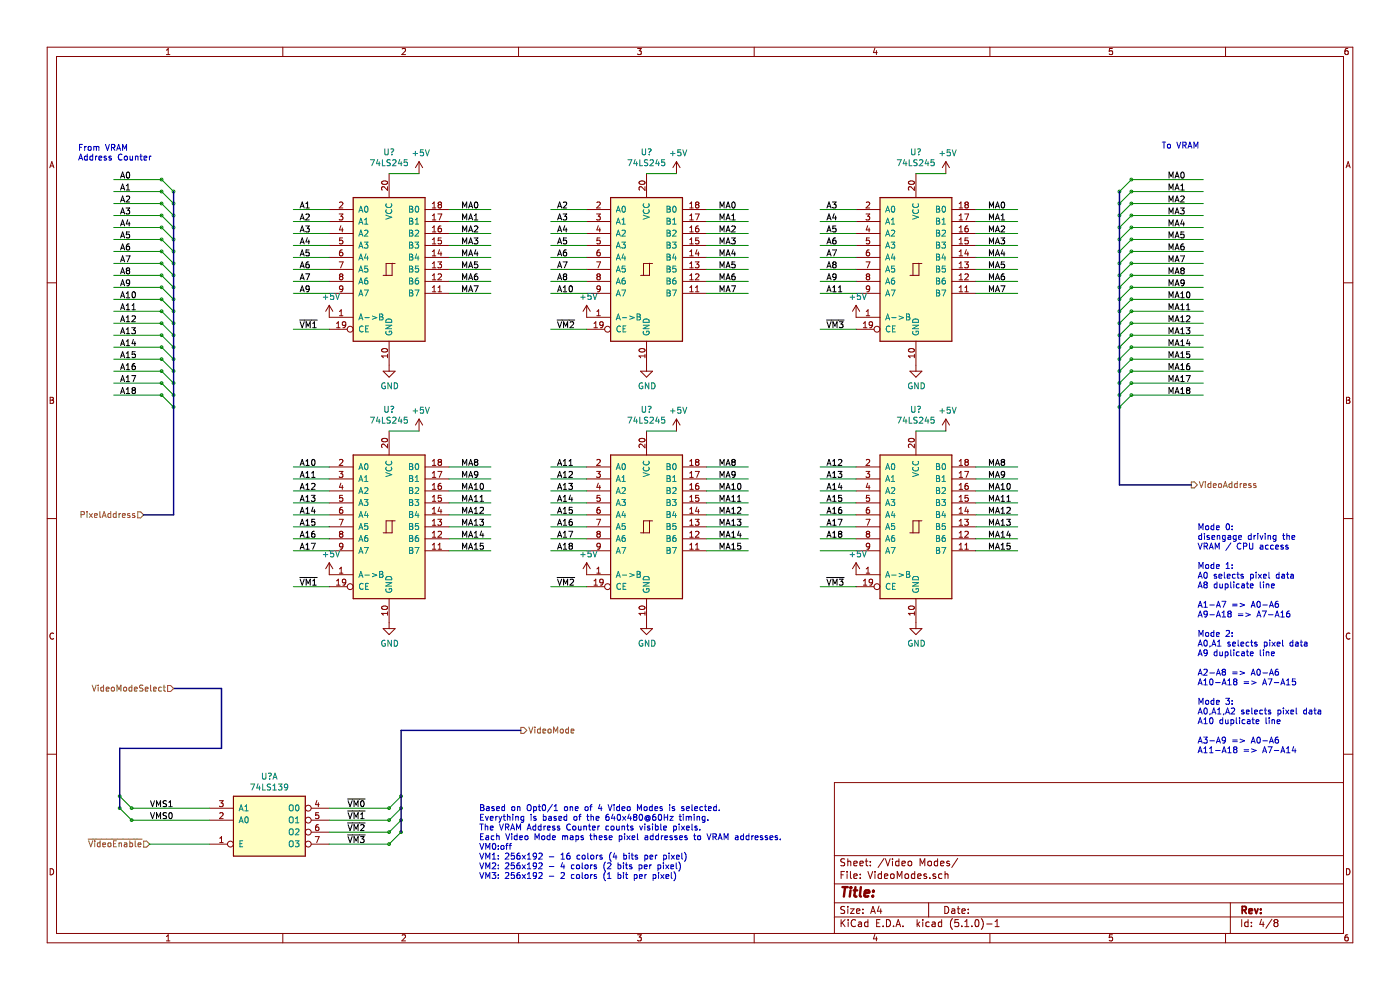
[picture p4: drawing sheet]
EESchema Schematic File Version 4
LIBS:ZaltTtlVga-cache
EELAYER 29 0
EELAYER END
$Descr A4 11693 8268
encoding utf-8
Sheet 4 8
Title ""
Date ""
Rev ""
Comp ""
Comment1 ""
Comment2 ""
Comment3 ""
Comment4 ""
$EndDescr
Entry Wire Line
	1350 1500 1450 1600
Entry Wire Line
	1350 1600 1450 1700
Entry Wire Line
	1350 1700 1450 1800
Entry Wire Line
	1350 1800 1450 1900
Entry Wire Line
	1350 1900 1450 2000
Entry Wire Line
	1350 2000 1450 2100
Entry Wire Line
	1350 2100 1450 2200
Entry Wire Line
	1350 2200 1450 2300
Entry Wire Line
	1350 2300 1450 2400
Entry Wire Line
	1350 2400 1450 2500
Entry Wire Line
	1350 2500 1450 2600
Entry Wire Line
	1350 2600 1450 2700
Entry Wire Line
	1350 2700 1450 2800
Entry Wire Line
	1350 2800 1450 2900
Entry Wire Line
	1350 2900 1450 3000
Entry Wire Line
	1350 3000 1450 3100
Entry Wire Line
	1350 3100 1450 3200
Entry Wire Line
	1350 3200 1450 3300
Entry Wire Line
	1350 3300 1450 3400
Wire Wire Line
	1350 1500 950  1500
Wire Wire Line
	1350 1600 950  1600
Wire Wire Line
	1350 1700 950  1700
Wire Wire Line
	1350 1800 950  1800
Wire Wire Line
	1350 1900 950  1900
Wire Wire Line
	1350 2000 950  2000
Wire Wire Line
	1350 2100 950  2100
Wire Wire Line
	1350 2200 950  2200
Wire Wire Line
	1350 2300 950  2300
Wire Wire Line
	1350 2400 950  2400
Wire Wire Line
	1350 2500 950  2500
Wire Wire Line
	1350 2600 950  2600
Wire Wire Line
	1350 2700 950  2700
Wire Wire Line
	1350 2800 950  2800
Wire Wire Line
	1350 2900 950  2900
Wire Wire Line
	1350 3000 950  3000
Wire Wire Line
	1350 3100 950  3100
Wire Wire Line
	1350 3200 950  3200
Wire Wire Line
	1350 3300 950  3300
Text Label 1000 1500 0    50   ~ 0
A0
Text Label 1000 1600 0    50   ~ 0
A1
Text Label 1000 1700 0    50   ~ 0
A2
Text Label 1000 1800 0    50   ~ 0
A3
Text Label 1000 1900 0    50   ~ 0
A4
Text Label 1000 2000 0    50   ~ 0
A5
Text Label 1000 2100 0    50   ~ 0
A6
Text Label 1000 2200 0    50   ~ 0
A7
Text Label 1000 2300 0    50   ~ 0
A8
Text Label 1000 2400 0    50   ~ 0
A9
Text Label 1000 2500 0    50   ~ 0
A10
Text Label 1000 2600 0    50   ~ 0
A11
Text Label 1000 2700 0    50   ~ 0
A12
Text Label 1000 2800 0    50   ~ 0
A13
Text Label 1000 2900 0    50   ~ 0
A14
Text Label 1000 3000 0    50   ~ 0
A15
Text Label 1000 3100 0    50   ~ 0
A16
Text Label 1000 3200 0    50   ~ 0
A17
Text Label 1000 3300 0    50   ~ 0
A18
Text Notes 650  1350 0    50   ~ 0
From VRAM\nAddress Counter
Text Notes 10000 6300 0    50   ~ 0
Mode 0: \ndisengage driving the \nVRAM / CPU access\n\nMode 1: \nA0 selects pixel data\nA8 duplicate line\n\nA1-A7 => A0-A6\nA9-A18 => A7-A16\n\nMode 2:\nA0,A1 selects pixel data\nA9 duplicate line\n\nA2-A8 => A0-A6\nA10-A18 => A7-A15\n\nMode 3:\nA0,A1,A2 selects pixel data\nA10 duplicate line\n\nA3-A9 => A0-A6\nA11-A18 => A7-A14\n
$Comp
L 74xx:74LS245 U?
U 1 1
P 3250 2250
F 0 "U?" H 3250 3231 50  0000 C CNN
F 1 "74LS245" H 3250 3140 50  0000 C CNN
F 2 "" H 3250 2250 50  0001 C CNN
F 3 "http://www.ti.com/lit/gpn/sn74LS245" H 3250 2250 50  0001 C CNN
	1    3250 2250
	1    0    0    -1  
$EndComp
Text Label 1250 6850 0    50   ~ 0
VMS0
Text Label 1250 6750 0    50   ~ 0
VMS1
$Comp
L 74xx:74LS139 U?
U 1 1
P 2250 6850
F 0 "U?" H 2250 7217 50  0000 C CNN
F 1 "74LS139" H 2250 7126 50  0000 C CNN
F 2 "" H 2250 6850 50  0001 C CNN
F 3 "http://www.ti.com/lit/gpn/sn74LS139" H 2250 6850 50  0001 C CNN
	1    2250 6850
	1    0    0    -1  
$EndComp
Entry Wire Line
	9350 1600 9450 1500
Entry Wire Line
	9350 1700 9450 1600
Entry Wire Line
	9350 1800 9450 1700
Entry Wire Line
	9350 1900 9450 1800
Entry Wire Line
	9350 2000 9450 1900
Entry Wire Line
	9350 2100 9450 2000
Entry Wire Line
	9350 2200 9450 2100
Entry Wire Line
	9350 2300 9450 2200
Entry Wire Line
	9350 2400 9450 2300
Entry Wire Line
	9350 2500 9450 2400
Entry Wire Line
	9350 2600 9450 2500
Entry Wire Line
	9350 2700 9450 2600
Entry Wire Line
	9350 2800 9450 2700
Entry Wire Line
	9350 2900 9450 2800
Entry Wire Line
	9350 3000 9450 2900
Entry Wire Line
	9350 3100 9450 3000
Entry Wire Line
	9350 3200 9450 3100
Entry Wire Line
	9350 3300 9450 3200
Entry Wire Line
	9350 3400 9450 3300
Wire Wire Line
	9450 1500 10050 1500
Wire Wire Line
	9450 1600 10050 1600
Wire Wire Line
	9450 1700 10050 1700
Wire Wire Line
	9450 1800 10050 1800
Wire Wire Line
	9450 1900 10050 1900
Wire Wire Line
	9450 2000 10050 2000
Wire Wire Line
	9450 2100 10050 2100
Wire Wire Line
	9450 2200 10050 2200
Wire Wire Line
	9450 2300 10050 2300
Wire Wire Line
	9450 2400 10050 2400
Wire Wire Line
	9450 2500 10050 2500
Wire Wire Line
	9450 2600 10050 2600
Wire Wire Line
	9450 2700 10050 2700
Wire Wire Line
	9450 2800 10050 2800
Wire Wire Line
	9450 2900 10050 2900
Wire Wire Line
	9450 3000 10050 3000
Wire Wire Line
	9450 3100 10050 3100
Wire Wire Line
	9450 3200 10050 3200
Wire Wire Line
	9450 3300 10050 3300
Text Label 9750 1500 0    50   ~ 0
MA0
Text Label 9750 1600 0    50   ~ 0
MA1
Text Label 9750 1700 0    50   ~ 0
MA2
Text Label 9750 1800 0    50   ~ 0
MA3
Text Label 9750 1900 0    50   ~ 0
MA4
Text Label 9750 2000 0    50   ~ 0
MA5
Text Label 9750 2100 0    50   ~ 0
MA6
Text Label 9750 2200 0    50   ~ 0
MA7
Text Label 9750 2300 0    50   ~ 0
MA8
Text Label 9750 2400 0    50   ~ 0
MA9
Text Label 9750 2500 0    50   ~ 0
MA10
Text Label 9750 2600 0    50   ~ 0
MA11
Text Label 9750 2700 0    50   ~ 0
MA12
Text Label 9750 2800 0    50   ~ 0
MA13
Text Label 9750 2900 0    50   ~ 0
MA14
Text Label 9750 3000 0    50   ~ 0
MA15
Text Label 9750 3100 0    50   ~ 0
MA16
Text Label 9750 3200 0    50   ~ 0
MA17
Text Label 9750 3300 0    50   ~ 0
MA18
Text Notes 9700 1250 0    50   ~ 0
To VRAM
Text Label 2900 6750 0    50   ~ 0
~VM0
Text Label 2900 6850 0    50   ~ 0
~VM1
Text Label 2900 6950 0    50   ~ 0
~VM2
Text Label 2900 7050 0    50   ~ 0
~VM3
$Comp
L 74xx:74LS245 U?
U 1 1
P 3250 4400
F 0 "U?" H 3250 5381 50  0000 C CNN
F 1 "74LS245" H 3250 5290 50  0000 C CNN
F 2 "" H 3250 4400 50  0001 C CNN
F 3 "http://www.ti.com/lit/gpn/sn74LS245" H 3250 4400 50  0001 C CNN
	1    3250 4400
	1    0    0    -1  
$EndComp
Text Label 2500 2750 0    50   ~ 0
~VM1
Wire Wire Line
	2450 2750 2750 2750
Wire Wire Line
	2450 4900 2750 4900
Text Label 2500 4900 0    50   ~ 0
~VM1
Wire Wire Line
	3750 1750 4100 1750
Wire Wire Line
	3750 1850 4100 1850
Wire Wire Line
	3750 1950 4100 1950
Wire Wire Line
	3750 2050 4100 2050
Wire Wire Line
	3750 2150 4100 2150
Wire Wire Line
	3750 2250 4100 2250
Wire Wire Line
	3750 2350 4100 2350
Wire Wire Line
	3750 2450 4100 2450
Wire Wire Line
	3750 3900 4100 3900
Wire Wire Line
	3750 4000 4100 4000
Wire Wire Line
	3750 4100 4100 4100
Wire Wire Line
	3750 4200 4100 4200
Wire Wire Line
	3750 4300 4100 4300
Wire Wire Line
	3750 4400 4100 4400
Wire Wire Line
	3750 4500 4100 4500
Wire Wire Line
	3750 4600 4100 4600
Text Label 3850 1750 0    50   ~ 0
MA0
Text Label 3850 1850 0    50   ~ 0
MA1
Text Label 3850 1950 0    50   ~ 0
MA2
Text Label 3850 2050 0    50   ~ 0
MA3
Text Label 3850 2150 0    50   ~ 0
MA4
Text Label 3850 2250 0    50   ~ 0
MA5
Text Label 3850 2350 0    50   ~ 0
MA6
Text Label 3850 2450 0    50   ~ 0
MA7
Text Label 3850 3900 0    50   ~ 0
MA8
Text Label 3850 4000 0    50   ~ 0
MA9
Text Label 3850 4100 0    50   ~ 0
MA10
Text Label 3850 4200 0    50   ~ 0
MA11
Text Label 3850 4300 0    50   ~ 0
MA12
Text Label 3850 4400 0    50   ~ 0
MA13
Text Label 3850 4500 0    50   ~ 0
MA14
Text Label 3850 4600 0    50   ~ 0
MA15
$Comp
L 74xx:74LS245 U?
U 1 1
P 5400 2250
F 0 "U?" H 5400 3231 50  0000 C CNN
F 1 "74LS245" H 5400 3140 50  0000 C CNN
F 2 "" H 5400 2250 50  0001 C CNN
F 3 "http://www.ti.com/lit/gpn/sn74LS245" H 5400 2250 50  0001 C CNN
	1    5400 2250
	1    0    0    -1  
$EndComp
$Comp
L 74xx:74LS245 U?
U 1 1
P 5400 4400
F 0 "U?" H 5400 5381 50  0000 C CNN
F 1 "74LS245" H 5400 5290 50  0000 C CNN
F 2 "" H 5400 4400 50  0001 C CNN
F 3 "http://www.ti.com/lit/gpn/sn74LS245" H 5400 4400 50  0001 C CNN
	1    5400 4400
	1    0    0    -1  
$EndComp
Text Label 4650 2750 0    50   ~ 0
~VM2
Wire Wire Line
	4600 2750 4900 2750
Wire Wire Line
	4600 4900 4900 4900
Text Label 4650 4900 0    50   ~ 0
~VM2
Wire Wire Line
	5900 1750 6250 1750
Wire Wire Line
	5900 1850 6250 1850
Wire Wire Line
	5900 1950 6250 1950
Wire Wire Line
	5900 2050 6250 2050
Wire Wire Line
	5900 2150 6250 2150
Wire Wire Line
	5900 2250 6250 2250
Wire Wire Line
	5900 2350 6250 2350
Wire Wire Line
	5900 2450 6250 2450
Wire Wire Line
	5900 3900 6250 3900
Wire Wire Line
	5900 4000 6250 4000
Wire Wire Line
	5900 4100 6250 4100
Wire Wire Line
	5900 4200 6250 4200
Wire Wire Line
	5900 4300 6250 4300
Wire Wire Line
	5900 4400 6250 4400
Wire Wire Line
	5900 4500 6250 4500
Wire Wire Line
	5900 4600 6250 4600
Text Label 6000 1750 0    50   ~ 0
MA0
Text Label 6000 1850 0    50   ~ 0
MA1
Text Label 6000 1950 0    50   ~ 0
MA2
Text Label 6000 2050 0    50   ~ 0
MA3
Text Label 6000 2150 0    50   ~ 0
MA4
Text Label 6000 2250 0    50   ~ 0
MA5
Text Label 6000 2350 0    50   ~ 0
MA6
Text Label 6000 2450 0    50   ~ 0
MA7
Text Label 6000 3900 0    50   ~ 0
MA8
Text Label 6000 4000 0    50   ~ 0
MA9
Text Label 6000 4100 0    50   ~ 0
MA10
Text Label 6000 4200 0    50   ~ 0
MA11
Text Label 6000 4300 0    50   ~ 0
MA12
Text Label 6000 4400 0    50   ~ 0
MA13
Text Label 6000 4500 0    50   ~ 0
MA14
Text Label 6000 4600 0    50   ~ 0
MA15
$Comp
L 74xx:74LS245 U?
U 1 1
P 7650 2250
F 0 "U?" H 7650 3231 50  0000 C CNN
F 1 "74LS245" H 7650 3140 50  0000 C CNN
F 2 "" H 7650 2250 50  0001 C CNN
F 3 "http://www.ti.com/lit/gpn/sn74LS245" H 7650 2250 50  0001 C CNN
	1    7650 2250
	1    0    0    -1  
$EndComp
$Comp
L 74xx:74LS245 U?
U 1 1
P 7650 4400
F 0 "U?" H 7650 5381 50  0000 C CNN
F 1 "74LS245" H 7650 5290 50  0000 C CNN
F 2 "" H 7650 4400 50  0001 C CNN
F 3 "http://www.ti.com/lit/gpn/sn74LS245" H 7650 4400 50  0001 C CNN
	1    7650 4400
	1    0    0    -1  
$EndComp
Text Label 6900 2750 0    50   ~ 0
~VM3
Wire Wire Line
	6850 2750 7150 2750
Wire Wire Line
	6850 4900 7150 4900
Text Label 6900 4900 0    50   ~ 0
~VM3
Wire Wire Line
	8150 1750 8500 1750
Wire Wire Line
	8150 1850 8500 1850
Wire Wire Line
	8150 1950 8500 1950
Wire Wire Line
	8150 2050 8500 2050
Wire Wire Line
	8150 2150 8500 2150
Wire Wire Line
	8150 2250 8500 2250
Wire Wire Line
	8150 2350 8500 2350
Wire Wire Line
	8150 2450 8500 2450
Wire Wire Line
	8150 3900 8500 3900
Wire Wire Line
	8150 4000 8500 4000
Wire Wire Line
	8150 4100 8500 4100
Wire Wire Line
	8150 4200 8500 4200
Wire Wire Line
	8150 4300 8500 4300
Wire Wire Line
	8150 4400 8500 4400
Wire Wire Line
	8150 4500 8500 4500
Wire Wire Line
	8150 4600 8500 4600
Text Label 8250 1750 0    50   ~ 0
MA0
Text Label 8250 1850 0    50   ~ 0
MA1
Text Label 8250 1950 0    50   ~ 0
MA2
Text Label 8250 2050 0    50   ~ 0
MA3
Text Label 8250 2150 0    50   ~ 0
MA4
Text Label 8250 2250 0    50   ~ 0
MA5
Text Label 8250 2350 0    50   ~ 0
MA6
Text Label 8250 2450 0    50   ~ 0
MA7
Text Label 8250 3900 0    50   ~ 0
MA8
Text Label 8250 4000 0    50   ~ 0
MA9
Text Label 8250 4100 0    50   ~ 0
MA10
Text Label 8250 4200 0    50   ~ 0
MA11
Text Label 8250 4300 0    50   ~ 0
MA12
Text Label 8250 4400 0    50   ~ 0
MA13
Text Label 8250 4500 0    50   ~ 0
MA14
Text Label 8250 4600 0    50   ~ 0
MA15
Text Label 6900 4500 0    50   ~ 0
A18
Text Label 6900 4400 0    50   ~ 0
A17
Text Label 6900 4300 0    50   ~ 0
A16
Text Label 6900 4200 0    50   ~ 0
A15
Text Label 6900 4100 0    50   ~ 0
A14
Text Label 6900 4000 0    50   ~ 0
A13
Text Label 6900 3900 0    50   ~ 0
A12
Wire Wire Line
	7150 4600 6850 4600
Wire Wire Line
	7150 4500 6850 4500
Wire Wire Line
	7150 4400 6850 4400
Wire Wire Line
	7150 4300 6850 4300
Wire Wire Line
	7150 4200 6850 4200
Wire Wire Line
	7150 4100 6850 4100
Wire Wire Line
	7150 4000 6850 4000
Wire Wire Line
	7150 3900 6850 3900
Text Label 4650 4600 0    50   ~ 0
A18
Text Label 4650 4500 0    50   ~ 0
A17
Text Label 4650 4400 0    50   ~ 0
A16
Text Label 4650 4300 0    50   ~ 0
A15
Text Label 4650 4200 0    50   ~ 0
A14
Text Label 4650 4100 0    50   ~ 0
A13
Text Label 4650 4000 0    50   ~ 0
A12
Text Label 4650 3900 0    50   ~ 0
A11
Wire Wire Line
	4900 4600 4600 4600
Wire Wire Line
	4900 4500 4600 4500
Wire Wire Line
	4900 4400 4600 4400
Wire Wire Line
	4900 4300 4600 4300
Wire Wire Line
	4900 4200 4600 4200
Wire Wire Line
	4900 4100 4600 4100
Wire Wire Line
	4900 4000 4600 4000
Wire Wire Line
	4900 3900 4600 3900
Text Label 4650 2450 0    50   ~ 0
A10
Text Label 4650 2350 0    50   ~ 0
A8
Text Label 4650 2250 0    50   ~ 0
A7
Text Label 4650 2150 0    50   ~ 0
A6
Text Label 4650 2050 0    50   ~ 0
A5
Text Label 4650 1950 0    50   ~ 0
A4
Text Label 4650 1850 0    50   ~ 0
A3
Text Label 4650 1750 0    50   ~ 0
A2
Wire Wire Line
	4900 2450 4600 2450
Wire Wire Line
	4900 2350 4600 2350
Wire Wire Line
	4900 2250 4600 2250
Wire Wire Line
	4900 2150 4600 2150
Wire Wire Line
	4900 2050 4600 2050
Wire Wire Line
	4900 1950 4600 1950
Wire Wire Line
	4900 1850 4600 1850
Wire Wire Line
	4900 1750 4600 1750
Text Label 2500 4600 0    50   ~ 0
A17
Text Label 2500 4500 0    50   ~ 0
A16
Text Label 2500 4400 0    50   ~ 0
A15
Text Label 2500 4300 0    50   ~ 0
A14
Text Label 2500 4200 0    50   ~ 0
A13
Text Label 2500 4100 0    50   ~ 0
A12
Text Label 2500 4000 0    50   ~ 0
A11
Text Label 2500 3900 0    50   ~ 0
A10
Wire Wire Line
	2750 4600 2450 4600
Wire Wire Line
	2750 4500 2450 4500
Wire Wire Line
	2750 4400 2450 4400
Wire Wire Line
	2750 4300 2450 4300
Wire Wire Line
	2750 4200 2450 4200
Wire Wire Line
	2750 4100 2450 4100
Wire Wire Line
	2750 4000 2450 4000
Wire Wire Line
	2750 3900 2450 3900
Text Label 2500 2450 0    50   ~ 0
A9
Text Label 2500 2350 0    50   ~ 0
A7
Text Label 2500 2250 0    50   ~ 0
A6
Text Label 2500 2150 0    50   ~ 0
A5
Text Label 2500 2050 0    50   ~ 0
A4
Text Label 2500 1950 0    50   ~ 0
A3
Text Label 2500 1850 0    50   ~ 0
A2
Text Label 2500 1750 0    50   ~ 0
A1
Wire Wire Line
	2750 2450 2450 2450
Wire Wire Line
	2750 2350 2450 2350
Wire Wire Line
	2750 2250 2450 2250
Wire Wire Line
	2750 2150 2450 2150
Wire Wire Line
	2750 2050 2450 2050
Wire Wire Line
	2750 1950 2450 1950
Wire Wire Line
	2750 1850 2450 1850
Wire Wire Line
	2750 1750 2450 1750
Wire Wire Line
	7150 1750 6850 1750
Wire Wire Line
	7150 1850 6850 1850
Wire Wire Line
	7150 1950 6850 1950
Wire Wire Line
	7150 2050 6850 2050
Wire Wire Line
	7150 2150 6850 2150
Wire Wire Line
	7150 2250 6850 2250
Wire Wire Line
	7150 2350 6850 2350
Wire Wire Line
	7150 2450 6850 2450
Text Label 6900 1750 0    50   ~ 0
A3
Text Label 6900 1850 0    50   ~ 0
A4
Text Label 6900 1950 0    50   ~ 0
A5
Text Label 6900 2050 0    50   ~ 0
A6
Text Label 6900 2150 0    50   ~ 0
A7
Text Label 6900 2250 0    50   ~ 0
A8
Text Label 6900 2350 0    50   ~ 0
A9
Text Label 6900 2450 0    50   ~ 0
A11
Text Notes 4000 7350 0    50   ~ 0
Based on Opt0/1 one of 4 Video Modes is selected.\nEverything is based of the 640x480@60Hz timing.\nThe VRAM Address Counter counts visible pixels.\nEach Video Mode maps these pixel addresses to VRAM addresses.\nVM0:off\nVM1: 256x192 - 16 colors (4 bits per pixel)\nVM2: 256x192 - 4 colors (2 bits per pixel)\nVM3: 256x192 - 2 colors (1 bit per pixel)\n
Text HLabel 1200 4300 0    50   Input ~ 0
PixelAddress
Wire Bus Line
	1200 4300 1450 4300
Text HLabel 9950 4050 2    50   Output ~ 0
VideoAddress
Wire Bus Line
	9950 4050 9350 4050
Wire Bus Line
	1000 6250 1850 6250
Wire Bus Line
	1850 6250 1850 5750
Wire Bus Line
	1850 5750 1450 5750
Entry Wire Line
	1000 6650 1100 6750
Entry Wire Line
	1000 6750 1100 6850
Wire Wire Line
	1100 6750 1750 6750
Wire Wire Line
	1100 6850 1750 6850
Text HLabel 1450 5750 0    50   Input ~ 0
VideoModeSelect
Text HLabel 1250 7050 0    50   Input ~ 0
~VideoEnable
Wire Wire Line
	1250 7050 1750 7050
$Comp
L power:GND #PWR?
U 1 1
P 3250 3050
F 0 "#PWR?" H 3250 2800 50  0001 C CNN
F 1 "GND" H 3255 2877 50  0000 C CNN
F 2 "" H 3250 3050 50  0001 C CNN
F 3 "" H 3250 3050 50  0001 C CNN
	1    3250 3050
	1    0    0    -1  
$EndComp
$Comp
L power:GND #PWR?
U 1 1
P 5400 3050
F 0 "#PWR?" H 5400 2800 50  0001 C CNN
F 1 "GND" H 5405 2877 50  0000 C CNN
F 2 "" H 5400 3050 50  0001 C CNN
F 3 "" H 5400 3050 50  0001 C CNN
	1    5400 3050
	1    0    0    -1  
$EndComp
$Comp
L power:GND #PWR?
U 1 1
P 7650 3050
F 0 "#PWR?" H 7650 2800 50  0001 C CNN
F 1 "GND" H 7655 2877 50  0000 C CNN
F 2 "" H 7650 3050 50  0001 C CNN
F 3 "" H 7650 3050 50  0001 C CNN
	1    7650 3050
	1    0    0    -1  
$EndComp
$Comp
L power:GND #PWR?
U 1 1
P 7650 5200
F 0 "#PWR?" H 7650 4950 50  0001 C CNN
F 1 "GND" H 7655 5027 50  0000 C CNN
F 2 "" H 7650 5200 50  0001 C CNN
F 3 "" H 7650 5200 50  0001 C CNN
	1    7650 5200
	1    0    0    -1  
$EndComp
$Comp
L power:GND #PWR?
U 1 1
P 5400 5200
F 0 "#PWR?" H 5400 4950 50  0001 C CNN
F 1 "GND" H 5405 5027 50  0000 C CNN
F 2 "" H 5400 5200 50  0001 C CNN
F 3 "" H 5400 5200 50  0001 C CNN
	1    5400 5200
	1    0    0    -1  
$EndComp
$Comp
L power:GND #PWR?
U 1 1
P 3250 5200
F 0 "#PWR?" H 3250 4950 50  0001 C CNN
F 1 "GND" H 3255 5027 50  0000 C CNN
F 2 "" H 3250 5200 50  0001 C CNN
F 3 "" H 3250 5200 50  0001 C CNN
	1    3250 5200
	1    0    0    -1  
$EndComp
$Comp
L power:+5V #PWR?
U 1 1
P 3500 1450
F 0 "#PWR?" H 3500 1300 50  0001 C CNN
F 1 "+5V" H 3515 1623 50  0000 C CNN
F 2 "" H 3500 1450 50  0001 C CNN
F 3 "" H 3500 1450 50  0001 C CNN
	1    3500 1450
	1    0    0    -1  
$EndComp
$Comp
L power:+5V #PWR?
U 1 1
P 5650 1450
F 0 "#PWR?" H 5650 1300 50  0001 C CNN
F 1 "+5V" H 5665 1623 50  0000 C CNN
F 2 "" H 5650 1450 50  0001 C CNN
F 3 "" H 5650 1450 50  0001 C CNN
	1    5650 1450
	1    0    0    -1  
$EndComp
$Comp
L power:+5V #PWR?
U 1 1
P 7900 1450
F 0 "#PWR?" H 7900 1300 50  0001 C CNN
F 1 "+5V" H 7915 1623 50  0000 C CNN
F 2 "" H 7900 1450 50  0001 C CNN
F 3 "" H 7900 1450 50  0001 C CNN
	1    7900 1450
	1    0    0    -1  
$EndComp
$Comp
L power:+5V #PWR?
U 1 1
P 7900 3600
F 0 "#PWR?" H 7900 3450 50  0001 C CNN
F 1 "+5V" H 7915 3773 50  0000 C CNN
F 2 "" H 7900 3600 50  0001 C CNN
F 3 "" H 7900 3600 50  0001 C CNN
	1    7900 3600
	1    0    0    -1  
$EndComp
$Comp
L power:+5V #PWR?
U 1 1
P 5650 3600
F 0 "#PWR?" H 5650 3450 50  0001 C CNN
F 1 "+5V" H 5665 3773 50  0000 C CNN
F 2 "" H 5650 3600 50  0001 C CNN
F 3 "" H 5650 3600 50  0001 C CNN
	1    5650 3600
	1    0    0    -1  
$EndComp
$Comp
L power:+5V #PWR?
U 1 1
P 3500 3600
F 0 "#PWR?" H 3500 3450 50  0001 C CNN
F 1 "+5V" H 3515 3773 50  0000 C CNN
F 2 "" H 3500 3600 50  0001 C CNN
F 3 "" H 3500 3600 50  0001 C CNN
	1    3500 3600
	1    0    0    -1  
$EndComp
$Comp
L power:+5V #PWR?
U 1 1
P 2750 2650
F 0 "#PWR?" H 2750 2500 50  0001 C CNN
F 1 "+5V" H 2765 2823 50  0000 C CNN
F 2 "" H 2750 2650 50  0001 C CNN
F 3 "" H 2750 2650 50  0001 C CNN
	1    2750 2650
	1    0    0    -1  
$EndComp
$Comp
L power:+5V #PWR?
U 1 1
P 4900 4800
F 0 "#PWR?" H 4900 4650 50  0001 C CNN
F 1 "+5V" H 4915 4973 50  0000 C CNN
F 2 "" H 4900 4800 50  0001 C CNN
F 3 "" H 4900 4800 50  0001 C CNN
	1    4900 4800
	1    0    0    -1  
$EndComp
$Comp
L power:+5V #PWR?
U 1 1
P 4900 2650
F 0 "#PWR?" H 4900 2500 50  0001 C CNN
F 1 "+5V" H 4915 2823 50  0000 C CNN
F 2 "" H 4900 2650 50  0001 C CNN
F 3 "" H 4900 2650 50  0001 C CNN
	1    4900 2650
	1    0    0    -1  
$EndComp
$Comp
L power:+5V #PWR?
U 1 1
P 7150 2650
F 0 "#PWR?" H 7150 2500 50  0001 C CNN
F 1 "+5V" H 7165 2823 50  0000 C CNN
F 2 "" H 7150 2650 50  0001 C CNN
F 3 "" H 7150 2650 50  0001 C CNN
	1    7150 2650
	1    0    0    -1  
$EndComp
$Comp
L power:+5V #PWR?
U 1 1
P 2750 4800
F 0 "#PWR?" H 2750 4650 50  0001 C CNN
F 1 "+5V" H 2765 4973 50  0000 C CNN
F 2 "" H 2750 4800 50  0001 C CNN
F 3 "" H 2750 4800 50  0001 C CNN
	1    2750 4800
	1    0    0    -1  
$EndComp
$Comp
L power:+5V #PWR?
U 1 1
P 7150 4800
F 0 "#PWR?" H 7150 4650 50  0001 C CNN
F 1 "+5V" H 7165 4973 50  0000 C CNN
F 2 "" H 7150 4800 50  0001 C CNN
F 3 "" H 7150 4800 50  0001 C CNN
	1    7150 4800
	1    0    0    -1  
$EndComp
Wire Wire Line
	3250 1450 3500 1450
Wire Wire Line
	5400 1450 5650 1450
Wire Wire Line
	7650 1450 7900 1450
Wire Wire Line
	7650 3600 7900 3600
Wire Wire Line
	5400 3600 5650 3600
Wire Wire Line
	3250 3600 3500 3600
Text HLabel 4350 6100 2    50   Output ~ 0
VideoMode
Entry Wire Line
	3250 6850 3350 6750
Entry Wire Line
	3250 6950 3350 6850
Entry Wire Line
	3250 7050 3350 6950
Entry Wire Line
	3250 6750 3350 6650
Wire Wire Line
	2750 6750 3250 6750
Wire Bus Line
	3350 6100 4350 6100
Wire Wire Line
	2750 6850 3250 6850
Wire Wire Line
	2750 6950 3250 6950
Wire Wire Line
	2750 7050 3250 7050
Wire Bus Line
	1000 6250 1000 6750
Wire Bus Line
	3350 6100 3350 6950
Wire Bus Line
	1450 1600 1450 4300
Wire Bus Line
	9350 1600 9350 4050
$EndSCHEMATC
